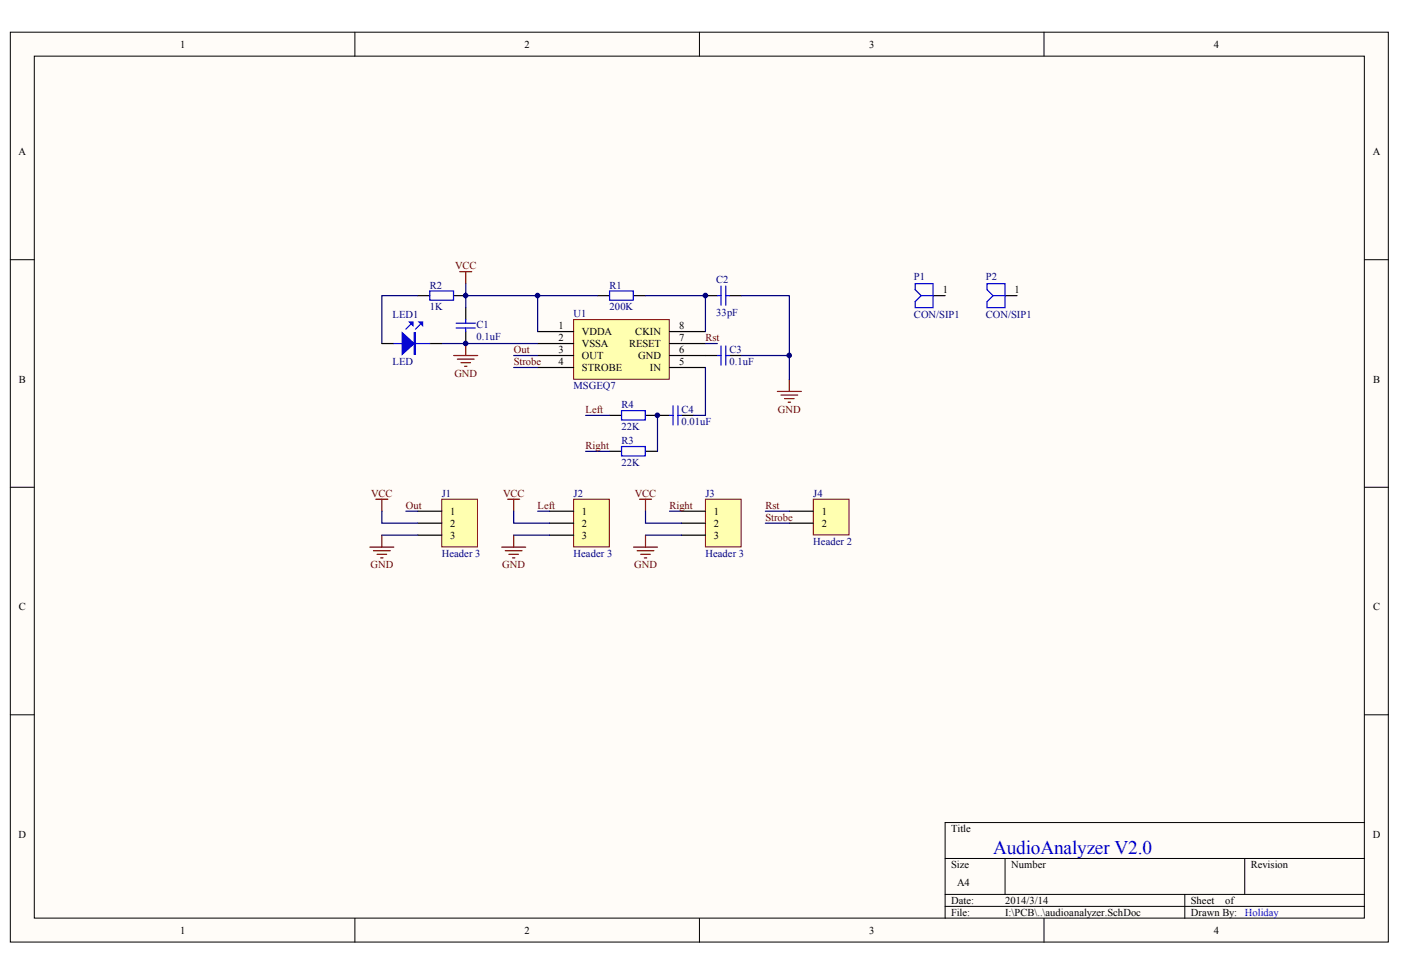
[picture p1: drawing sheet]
<svg xmlns="http://www.w3.org/2000/svg" width="287mm" height="200mm" viewBox="0 0 287 200" stroke-linecap="round" stroke-linejoin="round" font-family="sans-serif">
<g fill="#fffcf8" stroke="#000" stroke-width=".2">
<path d="M2.1 6.6h282.1v186.3h-282.1z"/>
<path d="M7 11.5h272.3v176.5h-272.3z"/>
</g>
<g fill="none" stroke="#000" stroke-width=".2">
<path d="M72.7 6.6v4.9M143.2 6.6v4.9M213.7 6.6v4.9M2.1 53.2h4.9M279.4 53.2h4.9M2.1 99.8h4.9M279.4 99.8h4.9M2.1 146.3h4.9M279.4 146.3h4.9M193.5 175.8h85.9M205.8 175.8v7.3M254.8 175.8v7.3"/>
<path d="M279.4 168.4h-85.9v19.6M72.7 188v4.9M143.2 188v4.9M193.5 183.1h85.9M193.5 185.6h85.9M213.7 188v4.9M242.6 183.1v4.9"/>
</g>
<path d="M117.4 65.4h19.6v12.2h-19.6z" fill="#ffffb0" stroke="#800000" stroke-width=".2"/>
<g fill="none" stroke="#000" stroke-width=".25">
<path d="M85.5 60.5h2.5M92.9 60.5h2.4M95.3 63v2.4M95.3 67.9v2.4M110.1 67.9h7.3M110.1 70.3h7.3M110.1 72.8h7.3M110.1 75.2h7.3M122.3 60.5h2.5M129.7 60.5h2.4M137.1 67.9h7.3M137.1 70.3h7.3"/>
<path d="M137.1 72.8h9.8M137.1 75.2h7.3M144.4 60.5h2.5M149.3 72.8h2.5M149.3 60.5h2.5M191 60.5h2.5M205.8 60.5h2.4M124.8 85h2.4M124.8 92.4h2.4M132.1 85h5M132.1 92.4h2.5M139.5 85h2.5"/>
</g>
<g fill="none" stroke="#00f" stroke-width=".25">
<path d="M88 59.5h4.8v2h-4.8zM124.8 59.5h4.8v2h-4.8zM147.6 58.6v3.9M148.6 58.6v3.9M187.3 58.1h3.7v4.9h-3.7v-1.2l1.3-1.3-1.3-1.2zM202.1 58.1h3.7v4.9h-3.7v-1.2l1.2-1.3-1.2-1.2zM93.4 66.2h3.9M93.4 67.1h3.9M95.3 65.4v.8M95.3 67.1v.8M146.9 60.5h.7M146.9 72.8h.7"/>
<path d="M147.6 70.8v3.9M148.6 70.8v3.9M148.6 60.5h.7M148.6 72.8h.7M188.6 60.5h2.4M203.3 60.5h2.5M127.2 84.1h4.9v1.9h-4.9zM127.2 91.4h4.9v1.9h-4.9zM137.1 85h.7M137.8 83.1v3.9M138.8 83.1v3.9M138.8 85h.7"/>
</g>
<path d="M94.1 55.6h2.5M95.3 55.6v2.5M92.9 72.8h4.9M93.6 73.5h3.5M94.4 74.3h1.9M95.1 75h.5M95.3 70.3v2.5M161.6 77.7v2.4M159.1 80.1h4.9M159.9 80.9h3.4M160.6 81.6h2M161.3 82.3h.5" fill="none" stroke="#800000" stroke-width=".25"/>
<path d="M85.5 60.5h-7.3v9.8M90.4 70.3h19.7M95.3 60.5v2.5M105.2 72.8h4.9M105.2 75.2h4.9M132.1 60.5h12.3v7.4M144.4 75.2v9.8h-2.4M144.4 70.3h2.5M151.8 72.8h9.8v4.9M119.9 85h4.9M119.9 92.4h4.9M134.6 85v7.4" fill="none" stroke="#000080" stroke-width=".25"/>
<path d="M90.4 102.2h7.3v9.8h-7.3z" fill="#ffffb0" stroke="#800000" stroke-width=".2"/>
<path d="M85.5 104.7h4.9M85.5 107.1h4.9M85.5 109.6h4.9" fill="none" stroke="#000" stroke-width=".25"/>
<path d="M117.4 102.2h7.3v9.8h-7.3z" fill="#ffffb0" stroke="#800000" stroke-width=".2"/>
<path d="M112.5 104.7h4.9M112.5 107.1h4.9M112.5 109.6h4.9" fill="none" stroke="#000" stroke-width=".25"/>
<path d="M75.7 112h4.9M76.5 112.8h3.4M76.9 102.2h2.5M77.2 113.5h2M77.9 114.2h.5M78.2 102.2v2.5M78.2 109.6v2.4M103.9 102.2h2.5M105.2 102.2v2.5" fill="none" stroke="#800000" stroke-width=".25"/>
<path d="M78.2 104.7v2.4h7.3M78.2 109.6h7.3M83.1 104.7h2.4" fill="none" stroke="#000080" stroke-width=".25"/>
<path d="M144.4 102.2h7.3v9.8h-7.3z" fill="#ffffb0" stroke="#800000" stroke-width=".2"/>
<path d="M139.5 104.7h4.9M139.5 107.1h4.9M139.5 109.6h4.9" fill="none" stroke="#000" stroke-width=".25"/>
<path d="M102.7 112h4.9M103.4 112.8h3.5M104.2 113.5h1.9M104.9 114.2h.5M105.2 109.6v2.4M129.7 112h4.9M130.4 112.8h3.5M130.9 102.2h2.5M131.2 113.5h1.9M131.9 114.2h.5M132.1 102.2v2.5M132.1 109.6v2.4" fill="none" stroke="#800000" stroke-width=".25"/>
<path d="M105.2 104.7v2.4h7.3M105.2 109.6h7.3M110.1 104.7h2.4M132.1 104.7v2.4h7.4M132.1 109.6h7.4M137.1 104.7h2.4" fill="none" stroke="#000080" stroke-width=".25"/>
<path d="M166.5 102.2h7.3v7.3h-7.3z" fill="#ffffb0" stroke="#800000" stroke-width=".2"/>
<path d="M78.2 70.3h2.4M88 70.3h2.4M161.6 104.7h4.9M161.6 107.1h4.9" fill="none" stroke="#000" stroke-width=".25"/>
<path d="M95.3 58.1v2.4h27M110.1 60.5v7.4M151.8 60.5h9.8v12.3M156.7 104.7h4.9M156.7 107.1h4.9" fill="none" stroke="#000080" stroke-width=".25"/>
<path d="M80.6 70.3h7.4M84.1 66.4l-1 1M86 66.4l-1 1" fill="none" stroke="#00f" stroke-width=".25"/>
<g fill="#00f" stroke="#00f" stroke-width=".25">
<path d="M82.3 68.1l2.5 2.2-2.5 2.2z"/>
<path d="M85.8 65.9h.7v.8z"/>
<path d="M83.8 65.9h.8v.8z"/>
<path d="M84.8 68.1h.2v4.4h-.2z" fill-rule="evenodd"/>
</g>
<g fill="#000080" stroke="#000080" stroke-width=".2">
<circle cx="95.3" cy="70.3" r=".47"/>
<circle cx="95.3" cy="60.5" r=".47"/>
<circle cx="110" cy="60.5" r=".47"/>
<circle cx="134.6" cy="85" r=".47"/>
<circle cx="144.4" cy="60.5" r=".47"/>
<circle cx="161.6" cy="72.8" r=".47"/>
</g>
<text font-size="3.9" fill="#00f" x="203.3" y="174.9">AudioAnalyzer V2.0</text>
<g font-size="2.2">
<text x="36.9" y="9.8">1</text>
<text x="107.4" y="9.8">2</text>
<text x="177.9" y="9.8">3</text>
<text x="248.5" y="9.8">4</text>
<text x="3.8" y="31.8">A</text>
<text x="281" y="31.8">A</text>
<text x="193" y="60">1</text>
<text x="207.7" y="60">1</text>
<text x="114.4" y="67.4">1</text>
<text x="114.4" y="69.9">2</text>
<text x="119.1" y="68.6">VDDA</text>
<text x="119.1" y="71.1">VSSA</text>
<text x="128.8" y="71.1">RESET</text>
<text x="130.1" y="68.6">CKIN</text>
<text x="139" y="69.9">7</text>
<text x="139" y="67.4">8</text>
<text x="114.4" y="72.3">3</text>
<text x="114.4" y="74.8">4</text>
<text x="119.1" y="73.5">OUT</text>
<text x="119.1" y="76">STROBE</text>
<text x="130.7" y="73.5">GND</text>
<text x="133.1" y="76">IN</text>
<text x="139" y="74.8">5</text>
<text x="139" y="72.3">6</text>
<text x="3.9" y="78.4">B</text>
<text x="281.1" y="78.4">B</text>
<text x="92.2" y="105.4">1</text>
<text x="92.2" y="107.9">2</text>
<text x="119.1" y="105.4">1</text>
<text x="119.1" y="107.9">2</text>
<text x="146.1" y="105.4">1</text>
<text x="146.1" y="107.9">2</text>
<text x="168.2" y="105.4">1</text>
<text x="168.2" y="107.9">2</text>
<text x="92.2" y="110.3">3</text>
<text x="119.1" y="110.3">3</text>
<text x="146.1" y="110.3">3</text>
<text x="3.9" y="125">C</text>
<text x="281.1" y="125">C</text>
<text x="3.8" y="171.6">D</text>
<text x="194.7" y="170.3">Title</text>
<text x="281" y="171.6">D</text>
<text x="194.7" y="177.7">Size</text>
<text x="207" y="177.7">Number</text>
<text x="256" y="177.7">Revision</text>
<text x="194.7" y="185">Date:</text>
<text x="195.9" y="181.4">A4</text>
<text x="205.8" y="185">2014/3/14</text>
<text x="243.8" y="185">Sheet</text>
<text x="250.8" y="185">of</text>
<text x="36.9" y="191.2">1</text>
<text x="107.4" y="191.2">2</text>
<text x="177.9" y="191.2">3</text>
<text x="194.7" y="187.5">File:</text>
<text x="205.8" y="187.5">I:\PCB\..\audioanalyzer.SchDoc</text>
<text x="243.8" y="187.5">Drawn By:</text>
<text x="248.5" y="191.2">4</text>
</g>
<g font-size="2.2" fill="#000080">
<text x="88" y="59.1">R2</text>
<text x="124.8" y="59.1">R1</text>
<text x="146.6" y="57.8">C2</text>
<text x="187.1" y="57.4">P1</text>
<text x="201.8" y="57.4">P2</text>
<text x="80.4" y="65.2">LED1</text>
<text x="88" y="63.5">1K</text>
<text x="117.4" y="65">U1</text>
<text x="124.8" y="63.5">200K</text>
<text x="146.6" y="64.7">33pF</text>
<text x="187.1" y="65.2">CON/SIP1</text>
<text x="201.8" y="65.2">CON/SIP1</text>
<text x="97.6" y="67.2">C1</text>
<text x="97.6" y="69.6">0.1uF</text>
<text x="80.4" y="74.8">LED</text>
<text x="149.3" y="72.3">C3</text>
<text x="149.3" y="74.8">0.1uF</text>
<text x="117.4" y="79.7">MSGEQ7</text>
<text x="127.2" y="83.6">R4</text>
<text x="127.2" y="88">22K</text>
<text x="139.5" y="84.6">C4</text>
<text x="139.5" y="87">0.01uF</text>
<text x="127.2" y="90.9">R3</text>
<text x="127.2" y="95.4">22K</text>
<text x="90.4" y="101.7">J1</text>
<text x="117.4" y="101.7">J2</text>
<text x="144.4" y="101.7">J3</text>
<text x="166.5" y="101.7">J4</text>
<text x="90.4" y="114">Header 3</text>
<text x="117.4" y="114">Header 3</text>
<text x="144.4" y="114">Header 3</text>
<text x="166.5" y="111.5">Header 2</text>
</g>
<g font-size="2.2" fill="#800000">
<text x="93.2" y="55.1">VCC</text>
<text x="144.4" y="69.9">Rst</text>
<text x="93" y="77.2">GND</text>
<text x="105.2" y="72.3">Out</text>
<text x="105.2" y="74.8">Strobe</text>
<text x="119.9" y="84.6">Left</text>
<text x="159.3" y="84.5">GND</text>
<text x="119.9" y="91.9">Right</text>
<text x="76" y="101.7">VCC</text>
<text x="103" y="101.7">VCC</text>
<text x="130" y="101.7">VCC</text>
<text x="83.1" y="104.2">Out</text>
<text x="110.1" y="104.2">Left</text>
<text x="137.1" y="104.2">Right</text>
<text x="156.7" y="104.2">Rst</text>
<text x="156.7" y="106.6">Strobe</text>
<text x="75.8" y="116.4">GND</text>
<text x="102.8" y="116.4">GND</text>
<text x="129.8" y="116.4">GND</text>
</g>
<text font-size="2.2" fill="#00f" x="254.8" y="187.5">Holiday</text>
</svg>
